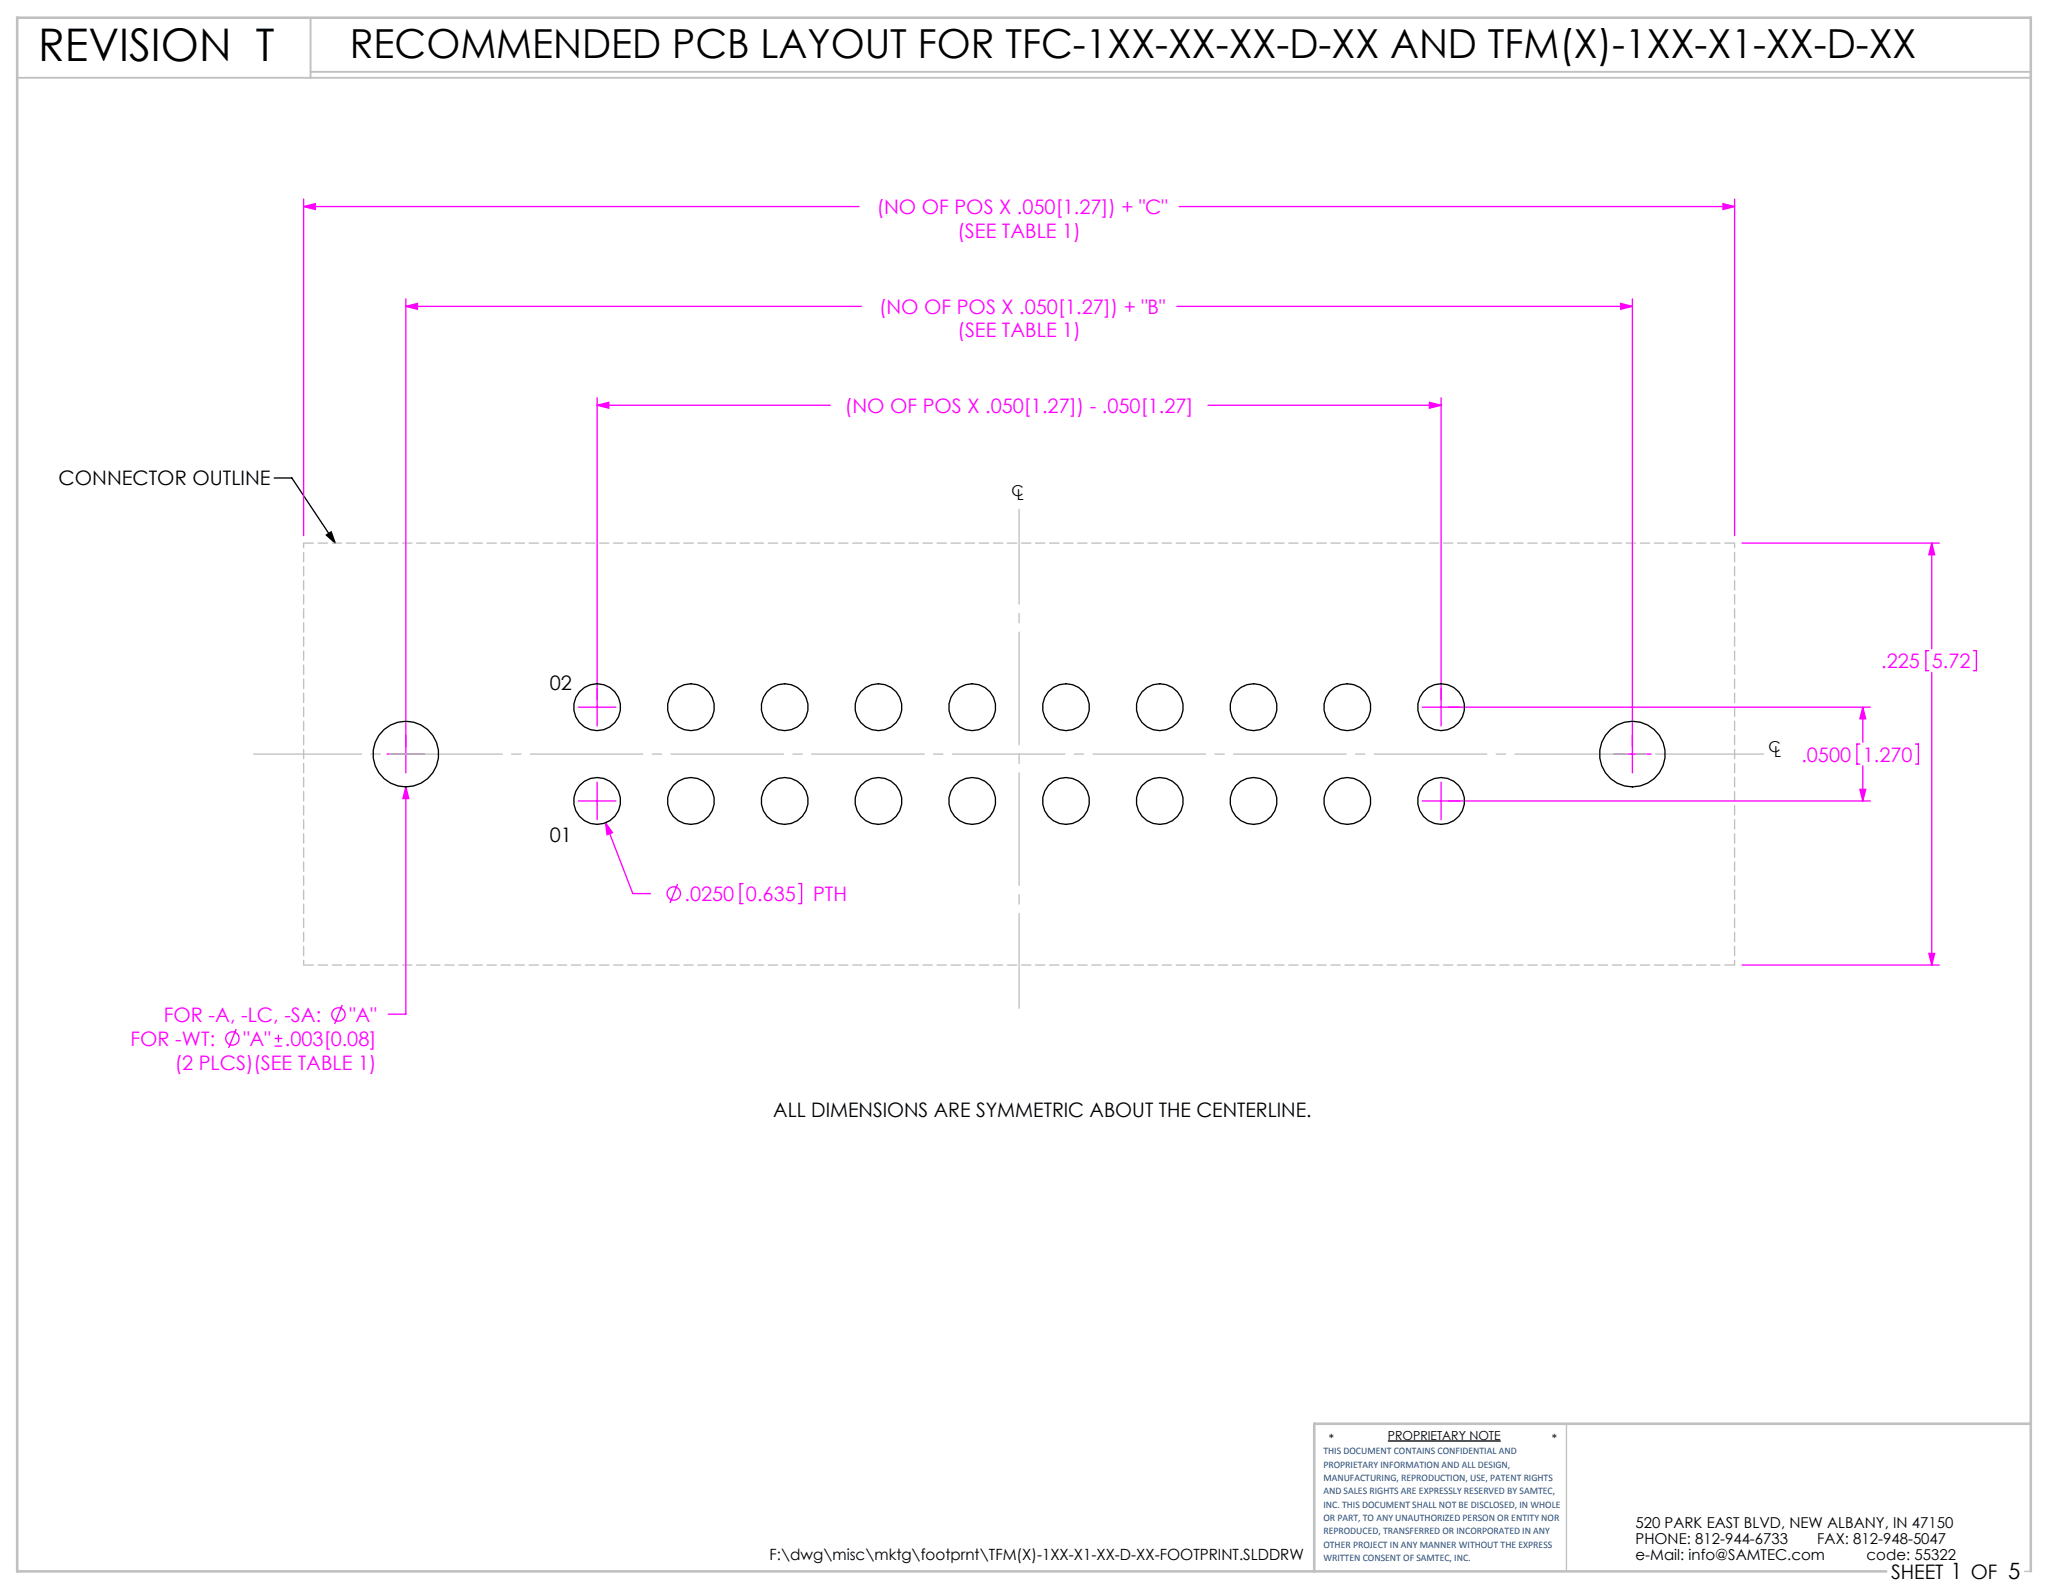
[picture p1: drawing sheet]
<svg xmlns="http://www.w3.org/2000/svg" width="279mm" height="216mm" viewBox="0 0 279 216" stroke-linecap="round" stroke-linejoin="round" font-family="sans-serif">
<path d="M37.1 64.7h2.4l5.9 8.9M44.2 72.5l.7-.5 .5 1.6zM188 195.2h15.3" fill="none" stroke="#000" stroke-width=".18"/>
<path d="M212.2 192.8v20M274.2 212.8h.8" fill="none" stroke="#c0c0c0" stroke-width=".18"/>
<path d="M2.3 10.5h272.7M42.1 2.4v8.1M42.1 9.7h232.9" fill="none" stroke="#c0c0c0" stroke-width=".25"/>
<path d="M275 192.8h-97v20M255.5 212.8h-253.2v-210.4h272.7v210.4" fill="none" stroke="#c0c0c0" stroke-width=".35"/>
<g fill="none" stroke="#f0f" stroke-width=".18">
<path d="M41.1 27v45.5M41.1 28h75.2M41.1 28l1.6-.4v.8zM159.7 28h75.2M233.3 27.6l1.6 .4-1.6 .4zM234.9 27v45.5M55 41.5l1.5-.4v.8zM55 40.5v64.2M55 41.5h61.7M80.9 54.9l1.5-.4v.8zM80.9 53.9v44.4M80.9 54.9h31.5"/>
<path d="M159.4 41.5h61.7M163.6 54.9h31.6M193.6 54.5l1.6 .4-1.6 .4zM195.2 53.9v44.4M219.5 41.1l1.6 .4-1.6 .4zM221.1 40.5v64.2M235.9 73.6h26.7M261.6 73.6l.4 1.5h-.8zM261.6 73.6v14.3M78.3 95.8h5.1M192.6 95.8h60.7M252.3 95.8l.4 1.6h-.8z"/>
<path d="M252.3 95.8v4.7M261.2 88.1h-.4v2.7h.4M261.6 91.1v39.6M267.3 88.1h.4v2.7h-.4M52.4 102.1h5.1M55 106.6l.4 1.6h-.8zM55 106.6v30.8h-2.4M78.3 108.5h5.1M80.9 105.9v5.1M82 111.4l.9 1.4-.7 .3zM82 111.4l3.7 9.6h2.4M91.8 119.7l-1.1 2.6"/>
<path d="M100.6 119.7h-.4v2.7h.4M108.2 119.7h.4v2.7h-.4M192.6 108.5h60.7M195.2 105.9v5.1M218.5 102.1h5.1M251.9 100.8h-.4v2.7h.4M251.9 106.9h.8l-.4 1.6zM252.3 103.7v4.8M259.4 100.8h.4v2.7h-.4M32 139.4l-1 2.5M46.4 136.1l-1.1 2.6M235.9 130.7h26.7"/>
<path d="M261.2 129.1h.8l-.4 1.6zM37.2 141.7h1M37.2 140.7h1M37.7 140.1v1.1"/>
<circle cx="45.8" cy="137.4" r=".9"/>
<circle cx="91.3" cy="121" r=".9"/>
<circle cx="31.5" cy="140.7" r=".9"/>
</g>
<path d="M34.4 102.1h204.4" fill="none" stroke="#c0c0c0" stroke-width=".18" stroke-dasharray="15.2 1.3 1.3 1.3" stroke-dashoffset=".6"/>
<path d="M138 69v67.6" fill="none" stroke="#c0c0c0" stroke-width=".18" stroke-dasharray="15.2 1.3 1.3 1.3" stroke-dashoffset="2.4"/>
<path d="M41.1 73.6h193.8M41.1 130.7h193.8" fill="none" stroke="#c0c0c0" stroke-width=".18" stroke-dasharray="1.3 .6" stroke-dashoffset="-.1"/>
<path d="M41.1 130.7v-57.1M234.9 130.7v-57.1" fill="none" stroke="#c0c0c0" stroke-width=".18" stroke-dasharray="1.3 .6" stroke-dashoffset=".6"/>
<path d="M44.2 72.5l.7-.5 .5 1.6z" fill="#000"/>
<g fill="#f0f">
<path d="M261.6 73.6l.4 1.5h-.8zM261.2 129.1h.8l-.4 1.6zM41.1 28l1.6-.4v.8zM233.3 27.6l1.6 .4-1.6 .4z"/>
<path d="M55 106.6l-.4 1.6h.8zM219.5 41.1l1.6 .4-1.6 .4zM55 41.5l1.5-.4v.8zM80.9 54.9l1.5-.4v.8zM193.6 54.5l1.6 .4-1.6 .4zM252.3 95.8l.4 1.6h-.8zM251.9 106.9h.8l-.4 1.6zM82 111.4l.2 1.7 .7-.3z"/>
</g>
<g fill="none" stroke="#000" stroke-width=".18">
<circle cx="80.9" cy="95.8" r="3.2"/>
<circle cx="93.6" cy="95.8" r="3.2"/>
<circle cx="106.3" cy="95.8" r="3.2"/>
<circle cx="119" cy="95.8" r="3.2"/>
<circle cx="131.7" cy="95.8" r="3.2"/>
<circle cx="144.4" cy="95.8" r="3.2"/>
<circle cx="157.1" cy="95.8" r="3.2"/>
<circle cx="169.8" cy="95.8" r="3.2"/>
<circle cx="182.5" cy="95.8" r="3.2"/>
<circle cx="195.2" cy="95.8" r="3.2"/>
<circle cx="55" cy="102.1" r="4.4"/>
<circle cx="80.9" cy="108.5" r="3.2"/>
<circle cx="93.6" cy="108.5" r="3.2"/>
<circle cx="106.3" cy="108.5" r="3.2"/>
<circle cx="119" cy="108.5" r="3.2"/>
<circle cx="131.7" cy="108.5" r="3.2"/>
<circle cx="144.4" cy="108.5" r="3.2"/>
<circle cx="157.1" cy="108.5" r="3.2"/>
<circle cx="169.8" cy="108.5" r="3.2"/>
<circle cx="182.5" cy="108.5" r="3.2"/>
<circle cx="195.2" cy="108.5" r="3.2"/>
<circle cx="221.1" cy="102.1" r="4.4"/>
</g>
<text font-size="6.1" x="5.2" y="8.2">REVISION T</text>
<text font-size="5.4" x="47.4" y="7.8">RECOMMENDED PCB LAYOUT FOR TFC-1XX-XX-XX-D-XX AND TFM(X)-1XX-X1-XX-D-XX</text>
<g font-size="2.7" fill="#f0f">
<text x="118.7" y="29">(NO OF POS X .050[1.27]) + &quot;C&quot;</text>
<text x="129.7" y="32.2">(SEE TABLE 1)</text>
<text x="119.1" y="42.5">(NO OF POS X .050[1.27]) + &quot;B&quot;</text>
<text x="129.7" y="45.7">(SEE TABLE 1)</text>
<text x="114.4" y="55.9">(NO OF POS X .050[1.27]) - .050[1.27]</text>
<text x="254.8" y="90.5">.225</text>
<text x="261.6" y="90.5">5.72</text>
<text x="244" y="103.1">.0500</text>
<text x="252.3" y="103.1">1.270</text>
<text x="92.7" y="122">.0250</text>
<text x="101" y="122">0.635</text>
<text x="110.1" y="122">PTH</text>
<text x="17.7" y="141.7">FOR -WT:</text>
<text x="22.2" y="138.4">FOR -A, -LC, -SA:</text>
<text x="33" y="141.7">&quot;A&quot;</text>
<text x="38.6" y="141.7">.003[0.08]</text>
<text x="47.3" y="138.4">&quot;A&quot;</text>
<text x="23.7" y="144.9">(2 PLCS)(SEE TABLE 1)</text>
</g>
<g font-size="2.7">
<text x="7.9" y="65.7">CONNECTOR OUTLINE</text>
<text x="74.4" y="93.5">02</text>
<text x="74.4" y="114">01</text>
<text x="104.7" y="151.2">ALL DIMENSIONS ARE SYMMETRIC ABOUT THE CENTERLINE.</text>
<text x="256.1" y="213.9">SHEET 1 OF 5</text>
</g>
<text font-size="2.1" x="104.2" y="211.3">F:\dwg\misc\mktg\footprnt\TFM(X)-1XX-X1-XX-D-XX-FOOTPRINT.SLDDRW</text>
<g font-size="2">
<text x="137" y="67.2">C</text>
<text x="137.7" y="67.8">L</text>
<text x="239.5" y="101.9">C</text>
<text x="240.3" y="102.5">L</text>
<text x="221.5" y="207">520 PARK EAST BLVD, NEW ALBANY, IN 47150</text>
<text x="221.5" y="209.2">PHONE: 812-944-6733</text>
<text x="246.1" y="209.2">FAX: 812-948-5047</text>
<text x="221.5" y="211.3">e-Mail: info@SAMTEC.com</text>
<text x="252.8" y="211.3">code: 55322</text>
</g>
<g font-size="1.7">
<text x="179.9" y="195.4">*</text>
<text x="188" y="195">PROPRIETARY NOTE</text>
<text x="210.2" y="195.4">*</text>
</g>
<g font-size="1.4" fill="#1f497d">
<text x="179.2" y="197">THIS DOCUMENT CONTAINS CONFIDENTIAL AND</text>
<text x="179.2" y="198.8">PROPRIETARY INFORMATION AND ALL DESIGN,</text>
<text x="179.2" y="200.6">MANUFACTURING, REPRODUCTION, USE, PATENT RIGHTS</text>
<text x="179.2" y="202.4">AND SALES RIGHTS ARE EXPRESSLY RESERVED BY SAMTEC,</text>
<text x="179.2" y="204.2">INC. THIS DOCUMENT SHALL NOT BE DISCLOSED, IN WHOLE</text>
<text x="179.2" y="206">OR PART, TO ANY UNAUTHORIZED PERSON OR ENTITY NOR</text>
<text x="179.2" y="207.8">REPRODUCED, TRANSFERRED OR INCORPORATED IN ANY</text>
<text x="179.2" y="209.6">OTHER PROJECT IN ANY MANNER WITHOUT THE EXPRESS</text>
<text x="179.2" y="211.4">WRITTEN CONSENT OF SAMTEC, INC.</text>
</g>
</svg>
